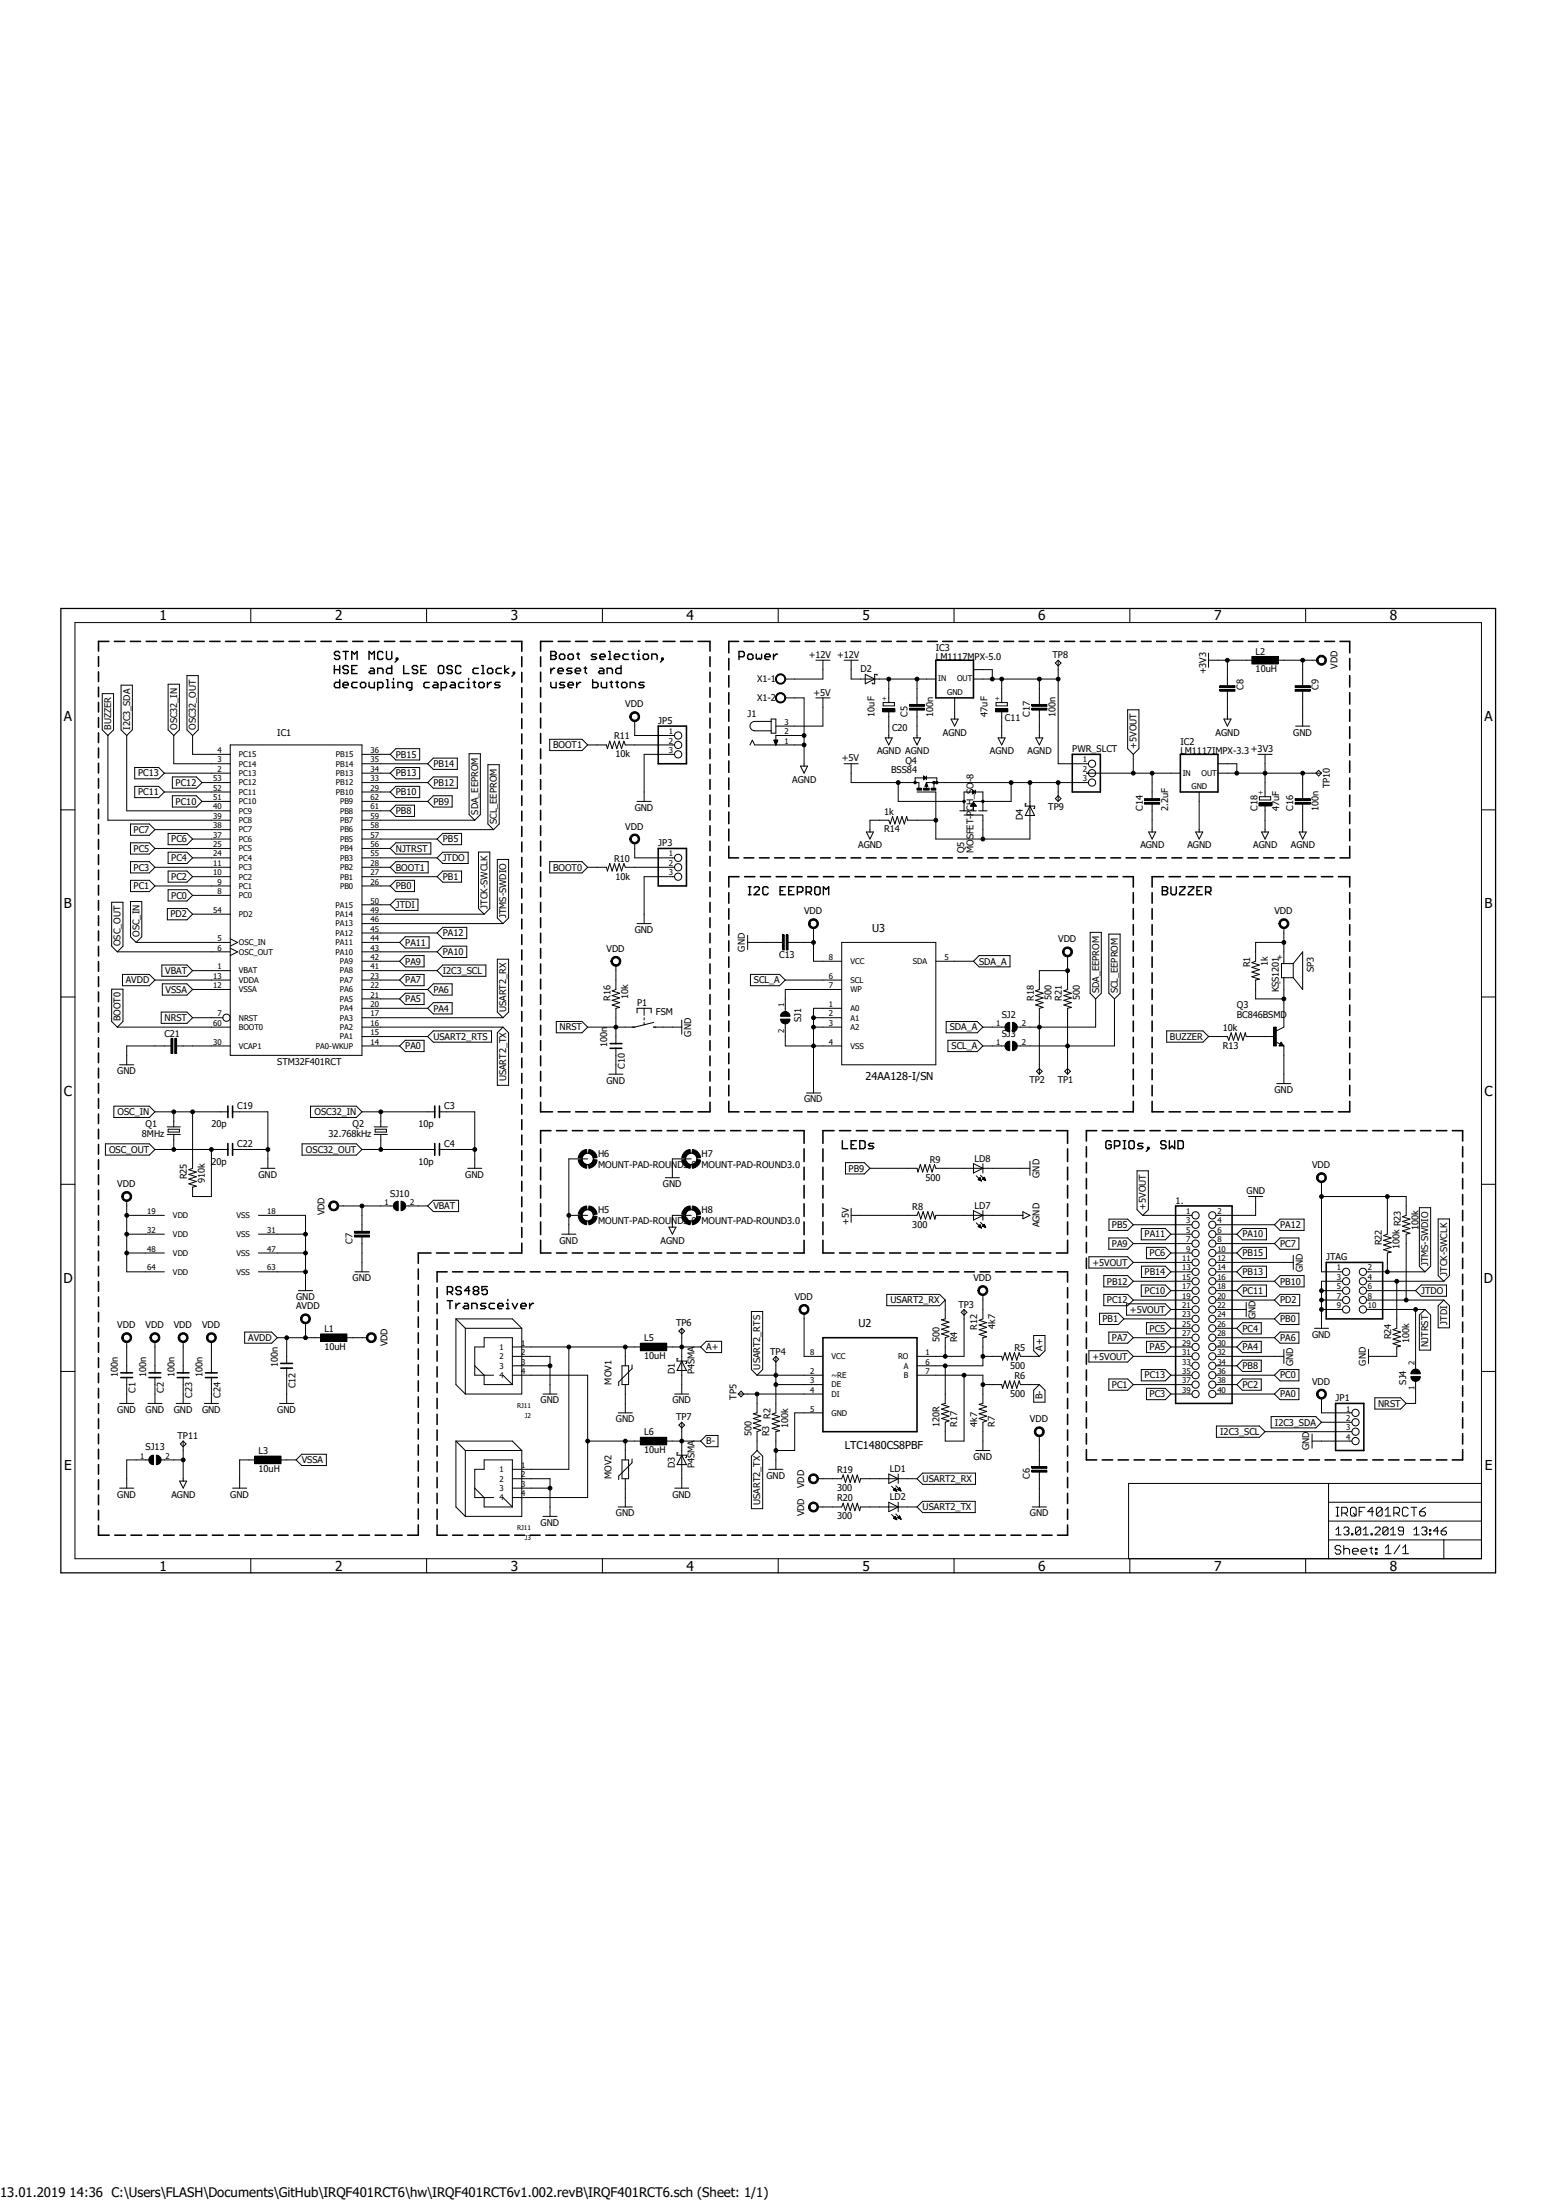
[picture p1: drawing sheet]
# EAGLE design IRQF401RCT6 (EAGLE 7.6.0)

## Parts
1.  PINHD-2X20  [2X20]
C1  100n  CNP-0805  [0805]
C2  100n  CNP-0805  [0805]
C3  10p  CNP-0805  [0805]
C4  10p  CNP-0805  [0805]
C5  100n  CAPACITOR_0805  [CAPC2012X145AN]
C6  CAPACITOR_1206  [CAPC3215X168N]
C7  CAPACITOR_1206  [CAPC3215X168N]
C8  CAPACITOR_1206  [CAPC3215X168N]
C9  CAPACITOR_1206  [CAPC3215X168N]
C10  100n  CNP-0805  [0805]
C11  47uF  POLARISED_CASE_D  [CAPAE660X540N]
C12  100n  CNP-0805  [0805]
C13  CAPACITOR_1206  [CAPC3215X168N]
C14  2.2uF  CAPACITOR_1206  [CAPC3215X168N]
C16  100n  CAPACITOR_0805  [CAPC2012X145AN]
C17  100n  CAPACITOR_0805  [CAPC2012X145AN]
C18  47uF  POLARISED_CASE_C  [CAPAE530X540N]
C19  20p  CNP-0805  [0805]
C20  10uF  POLARISED_CASE_B  [CAPAE430X540N]
C21  CAPACITOR_1206  [CAPC3215X168N]
C22  20p  CNP-0805  [0805]
C23  100n  CNP-0805  [0805]
C24  100n  CNP-0805  [0805]
D1  P4SMA  SCHOTTKY-DIODESMD  [SMB]
D2  SCHOTTKY_SMA  [DIOM5326X292N]
D3  P4SMA  SCHOTTKY-DIODESMD  [SMB]
D4  SCHOTTKY_SMA  [DIOM5326X292N]
H5  MOUNT-PAD-ROUND3.0  [3,0-PAD]
H6  MOUNT-PAD-ROUND3.0  [3,0-PAD]
H7  MOUNT-PAD-ROUND3.0  [3,0-PAD]
H8  MOUNT-PAD-ROUND3.0  [3,0-PAD]
IC1  STM32F401RCT  [LQFP64]
IC2  LM1117IMPX-3.3  [SOT223]
IC3  LM1117MPX-5.0  [SOT223]
J1  JACK-PLUG1  [SPC4078]
J2  RJ11  [RJ11]
J3  RJ11  [RJ11]
JP1  PINHD-1X4  [1X04]
JP3  PINHD-1X3  [1X03]
JP5  PINHD-1X3  [1X03]
JTAG  PINHD-2X5  [2X05]
L1  10uH  INDUCTOR_0603  [INDC1608X95N]
L2  10uH  INDUCTOR_0603  [INDC1608X95N]
L3  10uH  INDUCTOR_0603  [INDC1608X95N]
L5  10uH  INDUCTOR_0603  [INDC1608X95N]
L6  10uH  INDUCTOR_0603  [INDC1608X95N]
LD1  LEDCHIPLED_0805  [CHIPLED_0805]
LD2  LEDCHIPLED_0805  [CHIPLED_0805]
LD7  LEDCHIPLED_0805  [CHIPLED_0805]
LD8  LEDCHIPLED_0805  [CHIPLED_0805]
MOV1  VARISTOR_0805  [VARC2012X70N]
MOV2  VARISTOR_0805  [VARC2012X70N]
P1  FSM  [FSM]
PWR_SLCT  PINHD-1X3  [1X03]
Q1  8MHz  CRYTALHC49S  [HC49/S]
Q2  32.768kHz  CRYTALTC26H  [TC26H]
Q3  BC846BSMD  [SOT23]
Q4  BSS84  [SOT23]
Q5  MOSFET-PCH_SO-8  [SOIC127P600X175-8AN]
R1  1k  R-US_M0805  [M0805]
R2  100k  R-US_M0805  [M0805]
R3  500  R-US_M0805  [M0805]
R4  500  R-US_M0805  [M0805]
R5  500  R-US_M0805  [M0805]
R6  500  R-US_M0805  [M0805]
R7  4k7  R-US_M0805  [M0805]
R8  300  R-US_M0805  [M0805]
R9  500  R-US_M0805  [M0805]
R10  10k  R-US_M0805  [M0805]
R11  10k  R-US_M0805  [M0805]
R12  4k7  R-US_M0805  [M0805]
R13  10k  R-US_M0805  [M0805]
R14  1k  R-US_M0805  [M0805]
R16  10k  R-US_M0805  [M0805]
R17  120R  R-US_M0805  [M0805]
R18  500  R-US_M0805  [M0805]
R19  300  R-US_M0805  [M0805]
R20  300  R-US_M0805  [M0805]
R21  500  R-US_M0805  [M0805]
R22  100k  R-US_M0805  [M0805]
R23  100k  R-US_M0805  [M0805]
R24  100k  R-US_M0805  [M0805]
R25  910k  R-US_M0805  [M0805]
SJ1  SJ  [SJ]
SJ2  SJ  [SJ]
SJ3  SJ  [SJ]
SJ4  SJ  [SJ]
SJ10  SJ  [SJ]
SJ13  SJ  [SJ]
SP3  KSS1201  [KSS1201]
TP1  TPTP10R  [TP10R]
TP2  TPTP10R  [TP10R]
TP3  TPTP10R  [TP10R]
TP4  TPTP10R  [TP10R]
TP5  TPTP10R  [TP10R]
TP6  TPTP10R  [TP10R]
TP7  TPTP10R  [TP10R]
TP8  TPTP10R  [TP10R]
TP9  TPTP10R  [TP10R]
TP10  TPTP10R  [TP10R]
TP11  TPTP10R  [TP10R]
U2  LTC1480CS8PBF  [SOIC127P600X175-8N]
U3  24AA128-I/SN  [SOIC127P600X175-8N]
X1  W237-102  [W237-102]

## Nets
+3V3: C8.1 C16.2 C18.+ IC2.2(OUT) IC2.TAB(OUT1) L2.1 TP10.TP
+5V: J1.3 Q4.3(D) Q5.5(D) R8.1
+5VOUT: 1..1 1..11 1..21 1..31 C14.2 IC2.3(IN) PWR_SLCT.2
+12V: D2.A X1.1
A+: D1.C L5.2 R5.1 TP6.TP
AGND: C5.1 C8.2 C11.- C14.1 C16.1 C17.1 C18.- C20.- H8.B3,0(MOUNT) IC2.1(GND) IC3.1(GND) J1.1 J1.2 LD7.C R14.1 SJ13.2 TP11.TP X1.2
AVDD: C12.1 IC1.13(VDDA) L1.1
B-: D3.C L6.2 R6.1 TP7.TP
BOOT0: IC1.60(BOOT0) R10.2
BOOT1: IC1.28(PB2) R11.2
BUZZER: IC1.39(PC8) R13.1
DIFF_N: J2.4 J3.4 L6.1 MOV2.2
DIFF_P: J2.1 J3.1 L5.1 MOV1.2
GND: 1..2 1..12 1..22 1..32 C1.2 C2.2 C3.2 C4.2 C6.1 C7.1 C9.2 C10.2 C12.2 C13.2 C19.2 C21.1 C22.2 C23.2 C24.2 D1.A D3.A H5.B3,0(MOUNT) H6.B3,0(MOUNT) H7.B3,0(MOUNT) IC1.18(VSS) IC1.31(VSS) IC1.47(VSS) IC1.63(VSS) J2.2 J2.3 J3.2 J3.3 JP1.4 JP3.3 JP5.3 JTAG.3 JTAG.5 JTAG.7 JTAG.9 L3.1 LD8.C MOV1.1 MOV2.1 P1.P$2(S) Q3.2(E) R2.2 R7.1 R24.2 SJ1.2 SJ13.1 U2.5(GND) U3.1(A0) U3.2(A1) U3.3(A2) U3.4(VSS)
I2C3_SCL: IC1.41(PA8) JP1.3
I2C3_SDA: IC1.40(PC9) JP1.2
JTCK-SWCLK: IC1.49(PA14) JTAG.4 R24.1
JTDI: IC1.50(PA15) JTAG.8 R23.2
JTDO: IC1.55(PB3) JTAG.6
JTMS-SWDIO: IC1.46(PA13) JTAG.2 R22.2
N$1: SJ1.1 U3.7(WP)
N$2: C21.2 IC1.30(VCAP1)
N$3: C5.2 C20.+ D2.K IC3.3(IN)
N$4: R6.2 R7.2 R17.1 U2.7(B)
N$5: JP3.2 R10.1
N$6: LD7.A R8.2
N$8: R3.2 TP5.TP U2.4(DI)
N$9: R5.2 R12.2 R17.2 U2.6(A)
N$14: R4.1 TP3.TP U2.1(RO)
N$15: LD8.A R9.1
N$17: Q3.3(C) R1.2 SP3.-
N$18: Q3.1(B) R13.2
N$20: LD1.A R19.2
N$21: LD2.A R20.2
N$22: D4.A Q4.1(G) Q5.4(G) R14.2
N$25: D4.K PWR_SLCT.3 Q4.2(S) Q5.1(S) TP9.TP
NJTRST: IC1.56(PB4) JTAG.10 SJ4.2
NRST: C10.1 IC1.7(NRST) P1.P$1(P) R16.2 SJ4.1
OSC32_IN: C3.1 IC1.3(PC14) Q2.2
OSC32_OUT: C4.1 IC1.4(PC15) Q2.1
OSC_IN: C19.1 IC1.5(OSC_IN) Q1.2 R25.1
OSC_OUT: C22.1 IC1.6(OSC_OUT) Q1.1 R25.2
PA0: 1..40 IC1.14(PA0-WKUP)
PA4: 1..30 IC1.20(PA4)
PA5: 1..29 IC1.21(PA5)
PA6: 1..28 IC1.22(PA6)
PA7: 1..27 IC1.23(PA7)
PA9: 1..7 IC1.42(PA9)
PA10: 1..6 IC1.43(PA10)
PA11: 1..5 IC1.44(PA11)
PA12: 1..4 IC1.45(PA12)
PB0: 1..24 IC1.26(PB0)
PB1: 1..23 IC1.27(PB1)
PB2: JP5.2 R11.1
PB5: 1..3 IC1.57(PB5)
PB8: 1..34 IC1.61(PB8)
PB9: IC1.62(PB9) R9.2
PB10: 1..16 IC1.29(PB10)
PB12: 1..15 IC1.33(PB12)
PB13: 1..14 IC1.34(PB13)
PB14: 1..13 IC1.35(PB14)
PB15: 1..10 IC1.36(PB15)
PC0: 1..36 IC1.8(PC0)
PC1: 1..37 IC1.9(PC1)
PC2: 1..38 IC1.10(PC2)
PC3: 1..39 IC1.11(PC3)
PC4: 1..26 IC1.24(PC4)
PC5: 1..25 IC1.25(PC5)
PC6: 1..9 IC1.37(PC6)
PC7: 1..8 IC1.38(PC7)
PC10: 1..17 IC1.51(PC10)
PC11: 1..18 IC1.52(PC11)
PC12: 1..19 IC1.53(PC12)
PC13: 1..35 IC1.2(PC13)
PD2: 1..20 IC1.54(PD2)
SCL_A: SJ3.1 U3.6(SCL)
SCL_EEPROM: IC1.58(PB6) R21.2 SJ3.2 TP1.TP
SDA_A: SJ2.1 U3.5(SDA)
SDA_EEPROM: IC1.59(PB7) R18.2 SJ2.2 TP2.TP
USART2_RTS: IC1.15(PA1) R2.1 TP4.TP U2.2(~RE) U2.3(DE)
USART2_RX: IC1.17(PA3) LD1.C R4.2
USART2_TX: IC1.16(PA2) LD2.C R3.1
VBAT: IC1.1(VBAT) SJ10.2
VCC_OUT: C11.+ C17.2 IC3.2(OUT) IC3.TAB(OUT1) PWR_SLCT.1 TP8.TP
VDD: C1.1 C2.1 C6.2 C7.2 C9.1 C13.1 C23.1 C24.1 IC1.19(VDD) IC1.32(VDD) IC1.48(VDD) IC1.64(VDD) JP1.1 JP3.1 JP5.1 JTAG.1 L1.2 L2.2 R1.1 R12.1 R16.1 R18.1 R19.1 R20.1 R21.1 R22.1 R23.1 SJ10.1 SP3.+ U2.8(VCC) U3.8(VCC)
VSSA: IC1.12(VSSA) L3.2
Unconnected: 1..33

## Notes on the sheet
- Power
- STM MCU, 
  HSE and LSE OSC clock,
  decoupling capacitors
- Boot selection,
  reset and
  user buttons
- I2C EEPROM | BUZZER
- LEDs | GPIOs, SWD
- RS485
  Transceiver

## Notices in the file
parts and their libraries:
supply0: Copyright (C) 2007, Bob Starr
